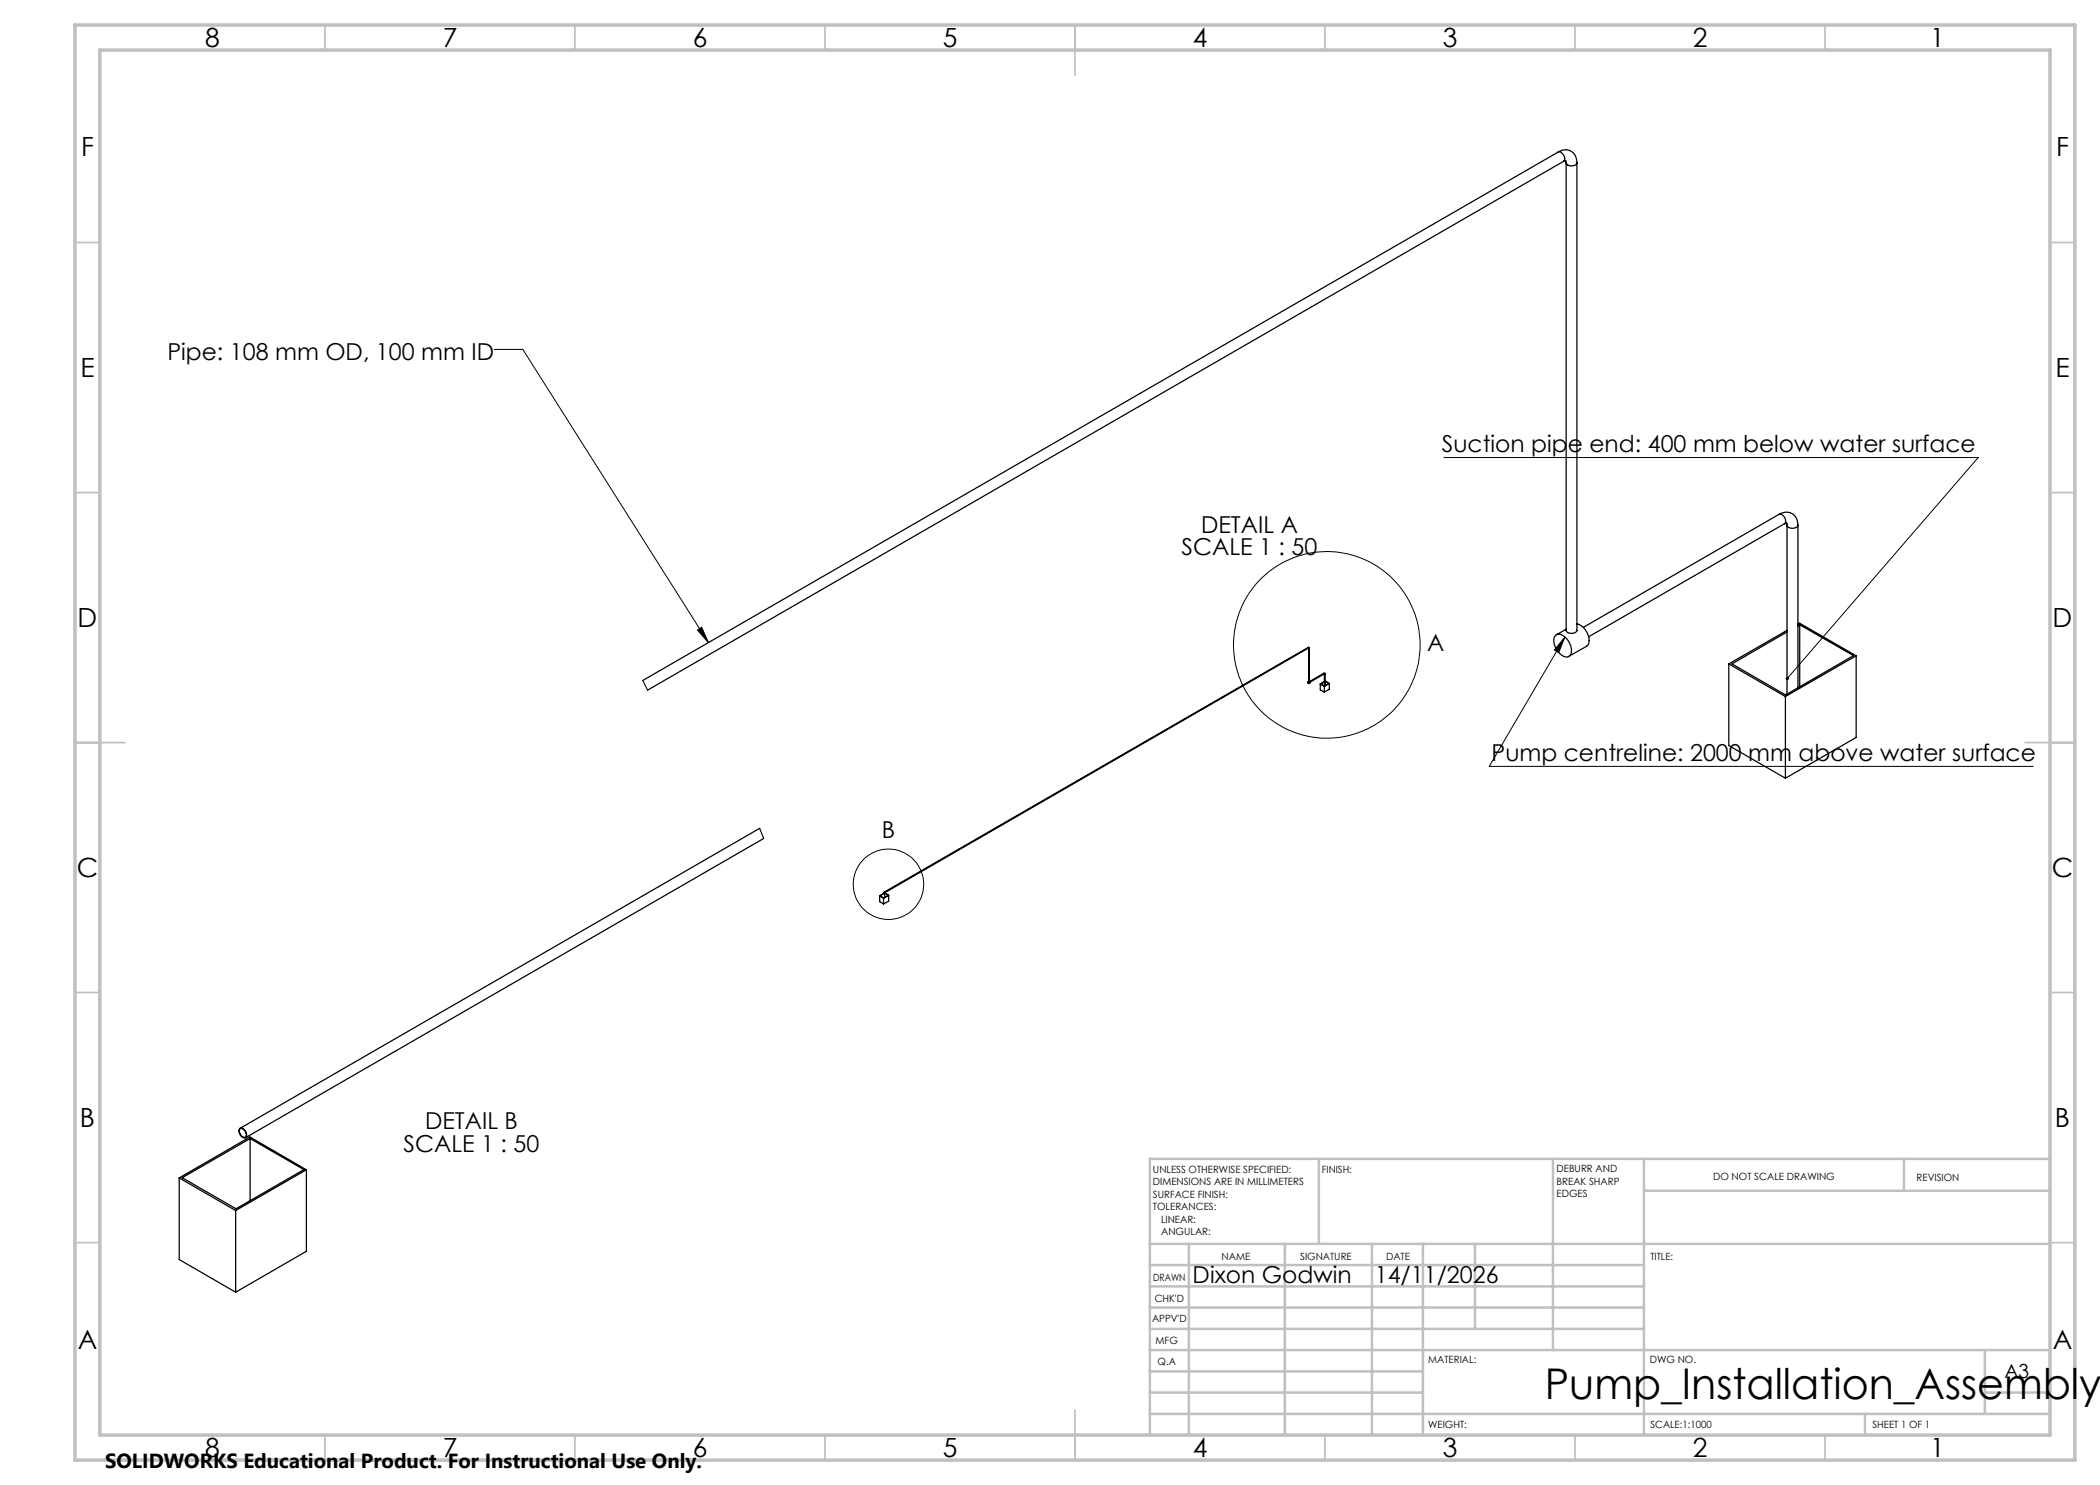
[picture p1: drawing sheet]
<svg xmlns="http://www.w3.org/2000/svg" width="420mm" height="297mm" viewBox="0 0 420 297" stroke-linecap="round" stroke-linejoin="round" font-family="sans-serif">
<g fill="none" stroke="#000" stroke-width=".25">
<path d="M311.6 30.4a2.36 2.36 0 0 1 2.6-.1 2.36 2.36 0 0 1 1.2 2.3M311.6 30.4a1.3 1.3 0 0 1 1.2 1.8l-.1 .1M311.6 30.4l-183 105.7M312.7 32.3l.5-.2v.5M312.7 32.3l-183.2 105.7M313.2 32.6v93.4a1.24 1.24 0 0 0 1.9 .4l.3-.3v-93.5M313.2 32.6a1.23 1.23 0 0 0 2.2 0M355.8 102.9a2.38 2.38 0 0 1 2.6-.2 2.38 2.38 0 0 1 1.2 2.3M355.8 102.9a1.25 1.25 0 0 1 1.1 1.8M355.8 102.9l-39.1 22.6M356.9 104.7a.29 .29 0 0 1 .4-.1 .29 .29 0 0 1 .1 .4M356.9 104.7l-39.2 22.6"/>
<path d="M357.4 105a1.26 1.26 0 0 0 2.2 0M357.4 105v33.8M359.6 105v32.6M261.5 136.4l.3 .1v.2h-.2zM261.6 129.5h.2l.1 .1M261.6 129.5l.1 .1M261.6 129.5l-84.8 49M261.7 129.6h.1M261.7 129.6l-84.9 49M261.7 129.6h.2M261.7 129.6v6.7M261.7 136.3l-.1 .1"/>
<path d="M261.9 129.6v6.7h-.2M261.9 136.2l.1 .4-.2 .1M264.1 136.8l.8 .5M264.1 136.8v1.2l.8 .4M264.8 134.7h.2v.1M264.8 134.7v.1M264.8 134.7l-2.8 1.6M264.8 134.8h.1M264.8 134.8l-2.8 1.6M264.9 134.8h.1M264.9 134.8v3.6M264.9 136.3l-.8 .5"/>
<path d="M264.9 136.3l-.8 .5 .8 .4M265 134.8v2.4M265.1 136.2l.8 .5M265.1 136.2l.7 .5-.9 .5M265.1 136.2v.9M265.9 136.7v1.2l-1 .5M265.9 136.7l-1 .6M311 127.1a1.61 1.61 0 0 1 2.4 .7l.2 .3a2.48 2.48 0 0 1 .2 3.2 2.07 2.07 0 0 1-2.4-1.3 2.75 2.75 0 0 1-.4-2.9zM313.2 125.8l-1.9 1.2M315.4 124.8a3.4 3.4 0 0 1 2.2 4.1l-.3 .4-3.5 2M345.8 132.8l11.3 6.5M345.8 132.8v16.3l11.3 6.5"/>
<path d="M357.1 139.3v16.3M357.4 126.1l-11.6 6.7M359.6 124.8l.3-.2 11.3 6.6M359.9 125l10.8 6.1-13.6 7.9-10.7-6.2 11-6.4M359.9 125l-.3 .2M359.9 125v12.3M371.2 131.2v16.3l-14.1 8.1M371.2 131.2l-14.1 8.1M151.9 165.7l-103.9 60M152.7 167.7l-103.6 59.8M175.9 179.2l.8 .4M175.9 179.2v1.1l.8 .5"/>
<path d="M176.7 179.6v1.2M176.8 178.5v.1zM176.9 178.6l.8 .4-1 .6-.7-.4M176.9 178.6l-.9 .6M176.9 178.6v.9M177.7 179.1v1.1l-1 .6M177.7 179.1l-1 .5M177.7 179.1l-.8-.5-1 .6M35.8 235.6l11.3 6.5M35.8 235.6v16.3l11.3 6.5M36.4 235.5l13.6-7.8 10.8 6.2-13.6 7.9zM47.9 225.8a.81 .81 0 0 1 1.2 .6 .65 .65 0 0 1 .3 .7 .65 .65 0 0 1-.6 .4l-.8-.5a1.22 1.22 0 0 1-.1-1.2z"/>
<path d="M48 225.8a.95 .95 0 0 1 1.2 .9 .54 .54 0 0 1-.2 .8 .54 .54 0 0 1-.7-.3l-.4-.8zM50 227.7v12.4M61.3 234v16.3l-14.2 8.1M61.3 234l-14.2 8.1M61.3 234l-11.3-6.6-14.2 8.2M47.1 242.1v16.3"/>
</g>
<g fill="none" stroke="#000" stroke-width=".2">
<path d="M98.8 69.9h5.8l37.1 58.6M288.8 91.5h106.8l-38.1 44.2M128.6 136.1l.9 1.9M139.5 126l.8-.6 1.4 3.1zM313 127.4l-1.3 3.1-.8-.5zM313 127.4l-15.1 25.9h108.7M151.9 165.7l.8 2"/>
<circle cx="265.4" cy="129" r="18.7"/>
<circle cx="177.7" cy="176.9" r="7"/>
</g>
<g fill="none" stroke="#c0c0c0" stroke-width=".35">
<path d="M65 5v5M115 5v5M165 5v5M215 5v10M265 5v5M315 5v5M365 5v5M15 48.5h5M410 48.5h5M15 98.5h5M410 98.5h5M15 148.5h10"/>
<path d="M405 148.5h10M15 198.5h5M410 198.5h5M15 248.5h5M410 248.5h5M65 287v5M115 287v5M165 287v5M215 282v10M265 287v5M315 287v5M365 287v5"/>
</g>
<g fill="none" stroke="#c0c0c0" stroke-width=".5">
<path d="M263.8 231.8v17M310.6 231.8v38.2M328.8 231.8v55.2M328.8 238.2h81.2M380.8 231.8v6.4M410 231.8h-180v55.2M230 248.8h180M230 257.3h98.8M230 253h98.8M237.8 248.8v38.2M257 248.8v38.2M274.4 248.8v38.2"/>
<path d="M284.6 248.8v38.2M295 248.8v17M230 265.8h98.8M230 261.5h98.8M230 278.5h54.6M230 274.3h54.6M230 270h180M397 278.5h13M397 270v12.8M230 282.8h180M373 282.8v4.2"/>
</g>
<path d="M15 5h400v287h-400zM20 10h390v277h-390z" fill="none" stroke="#c0c0c0" stroke-width=".7"/>
<g fill="#000">
<path d="M313 127.4l-1.3 3.1-.8-.5z"/>
<path d="M357.2 135.5v.5l.3-.3-.3 .3a.34 .34 0 0 0 .5-.1 .34 .34 0 0 0 0-.4 .34 .34 0 0 0-.5 0zM139.5 126l.8-.6 1.4 3.1z"/>
</g>
<text font-size="8.5" x="309" y="279.7">Pump_Installation_Assembly</text>
<g font-size="5.3">
<text x="41" y="9.5">8</text>
<text x="88.5" y="9.5">7</text>
<text x="138.5" y="9.5">6</text>
<text x="188.5" y="9.5">5</text>
<text x="238.5" y="9.5">4</text>
<text x="288.5" y="9.5">3</text>
<text x="338.5" y="9.5">2</text>
<text x="386" y="9.5">1</text>
<text x="16.2" y="31.2">F</text>
<text x="411.2" y="31.2">F</text>
<text x="16.1" y="75.5">E</text>
<text x="411.1" y="75.5">E</text>
<text x="15.5" y="125.5">D</text>
<text x="410.5" y="125.5">D</text>
<text x="15.4" y="175.5">C</text>
<text x="410.4" y="175.5">C</text>
<text x="16" y="225.5">B</text>
<text x="411" y="225.5">B</text>
<text x="15.5" y="269.7">A</text>
<text x="410.5" y="269.7">A</text>
<text x="41" y="291.5">8</text>
<text x="88.5" y="291.5">7</text>
<text x="138.5" y="291.5">6</text>
<text x="188.5" y="291.5">5</text>
<text x="238.5" y="291.5">4</text>
<text x="288.5" y="291.5">3</text>
<text x="338.5" y="291.5">2</text>
<text x="386" y="291.5">1</text>
</g>
<g font-size="4.7">
<text x="33.5" y="71.9">Pipe: 108 mm OD, 100 mm ID</text>
<text x="288.4" y="90.4">Suction pipe end: 400 mm below water surface</text>
<text x="240.2" y="106.5">DETAIL A</text>
<text x="236.3" y="111.1">SCALE 1 : 50</text>
<text x="285.4" y="130.3">A</text>
<text x="298.3" y="152.2">Pump centreline: 2000 mm above water surface</text>
<text x="176.4" y="167.5">B</text>
<text x="85" y="225.8">DETAIL B</text>
<text x="80.7" y="230.3">SCALE 1 : 50</text>
<text x="238.5" y="256.5">Dixon Godwin</text>
<text x="275" y="256.5">14/11/2026</text>
</g>
<text font-size="4.1" x="21" y="293.7">SOLIDWORKS Educational Product. For Instructional Use Only.</text>
<text font-size="3.9" x="400.9" y="275.5">A3</text>
<g font-size="2">
<text x="230.6" y="234.6">UNLESS OTHERWISE SPECIFIED:</text>
<text x="230.6" y="237.1">DIMENSIONS ARE IN MILLIMETERS</text>
<text x="230.6" y="239.6">SURFACE FINISH:</text>
<text x="264.4" y="234.6">FINISH:</text>
<text x="311.3" y="234.5">DEBURR AND</text>
<text x="311.3" y="237">BREAK SHARP</text>
<text x="311.3" y="239.5">EDGES</text>
<text x="342.6" y="236">DO NOT SCALE DRAWING</text>
<text x="383.3" y="236.2">REVISION</text>
<text x="230.6" y="242.1">TOLERANCES:</text>
<text x="232.2" y="244.6">LINEAR:</text>
<text x="232.2" y="247.1">ANGULAR:</text>
<text x="244.3" y="252">NAME</text>
<text x="260" y="251.9">SIGNATURE</text>
<text x="277.2" y="251.9">DATE</text>
<text x="330.1" y="251.9">TITLE:</text>
<text x="230.6" y="256.1">DRAWN</text>
<text x="230.9" y="260.3">CHK'D</text>
<text x="230.4" y="264.4">APPV'D</text>
<text x="231.1" y="268.8">MFG</text>
<text x="231.5" y="273">Q.A</text>
<text x="285.6" y="272.5">MATERIAL:</text>
<text x="330" y="272.5">DWG NO.</text>
<text x="285.6" y="285.5">WEIGHT:</text>
<text x="330.1" y="285.6">SCALE:1:1000</text>
<text x="374.5" y="285.6">SHEET 1 OF 1</text>
</g>
</svg>
